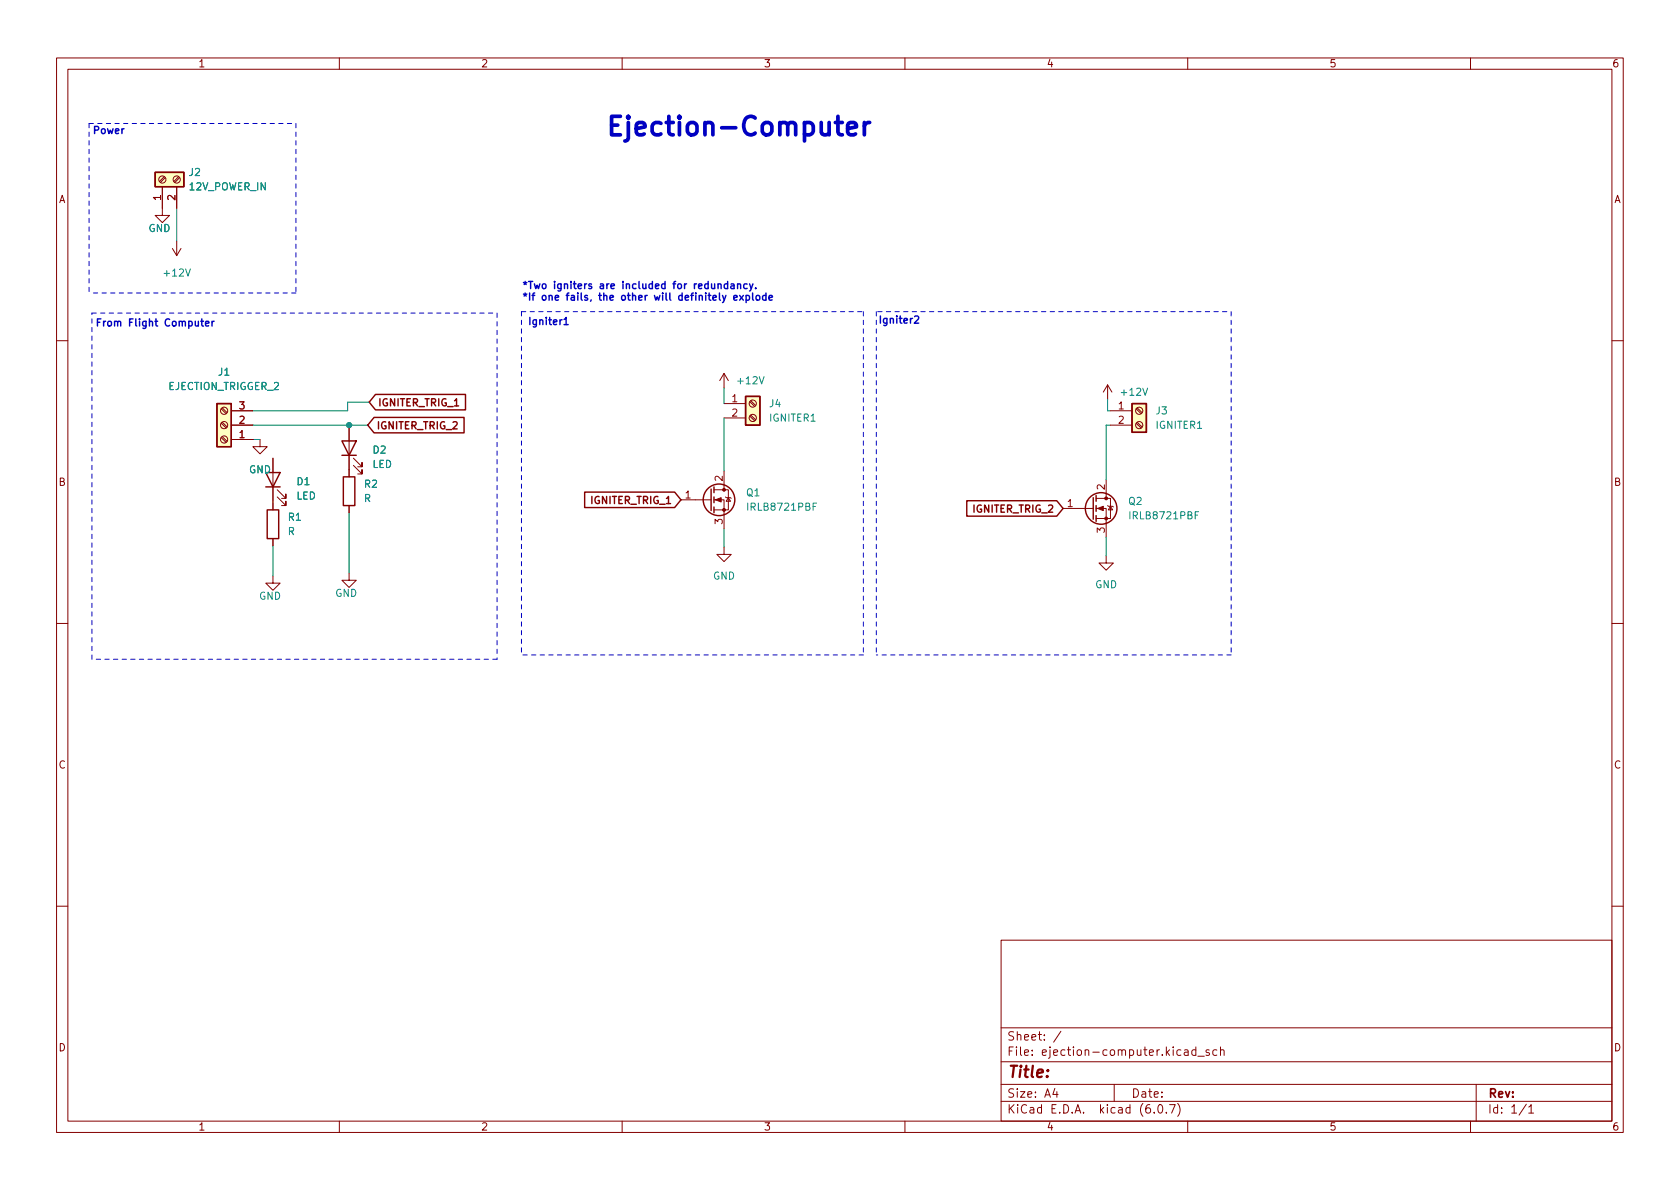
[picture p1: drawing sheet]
<svg xmlns="http://www.w3.org/2000/svg" width="297mm" height="210mm" viewBox="0 0 297 210" stroke-linecap="round" stroke-linejoin="round" font-family="sans-serif">
<g fill="none" stroke="#840000" stroke-width=".18">
<path d="M10 10.2h277v190.1h-277zM12 12.2h273v186.1h-273zM60 10.2v2M110 10.2v2M160 10.2v2M210 10.2v2M260 10.2v2M28.7 33v5.1h1.3l-1.3 1.3-1.3-1.3h1.3M29 31.2l-.8 .9M29.2 31.4l-.8 .9M31.2 33v3.8M31.6 31.2l-.9 .9"/>
<path d="M31.7 31.4l-.8 .9M30.5 43.9l.7 1.3M31.2 42.7v2.5M32 43.9l-.8 1.3M10 60.2h2M39.1 72.3l.9 .8M39.1 74.8l.9 .9M39.1 77.4l.9 .8M39.3 72.1l.9 .9M39.3 74.7l.9 .8M39.3 77.2l.9 .8M40.9 72.6h3.8"/>
<path d="M40.9 75.2h3.8M40.9 77.7h3.8M46 77.7v1.3h1.2l-1.2 1.3-1.3-1.3h1.3M61.7 75.4v8.9M128 66l-.7 1.3M128 66v2.6M128 66l.8 1.3M128 71.4h3.8M128 73.9h3.8M132.6 73.6l.8 .8M132.6 71l.8 .9M132.7 73.4l.9 .8"/>
<path d="M132.7 70.9l.9 .8M195.8 68.1l-.7 1.2M195.8 68.1v2.5M195.8 68.1l.8 1.2M196.3 72.6h3.9M196.3 75.2h3.9M200.9 74.8l.9 .9M200.9 72.3l.9 .8M201.1 74.7l.8 .8M201.1 72.1l.8 .9M285 60.2h2M48.3 81v7.6"/>
<path d="M48.3 88.9v1.3M48.3 95.2v1.3M49 87.9l1.5 1.5v-.8v.8h-.7M49 86.6l1.5 1.5v-.7v.7h-.7M61.7 89.4v1.3M62.5 82.3l1.5 1.5v-.7v.7h-.8M62.5 81l1.5 1.5v-.7v.7h-.8M120.4 88.4h5.3M126.2 88.4h1.8v5.1M126.2 86.6h2.6v3.6h-2.6M128 96.8v1.2h1.3l-1.3 1.3-1.3-1.3h1.3M128 83.3v3.3"/>
<path d="M128.3 87.9l.1 .1h.8l.1 .1M128.8 88l.4 .6h-.8zM188 89.9h5.3M193.8 89.9h1.8v5.1M193.8 88.1h2.5v3.6h-2.5M195.6 98.3v1.3h1.2l-1.2 1.2-1.3-1.2h1.3M195.6 84.8v3.3M195.8 89.4l.2 .1h.7l.1 .2M196.3 89.5l.4 .7h-.7zM10 110.2h2M48.3 101.8v1.3h1.2l-1.2 1.3-1.3-1.3h1.3M61.7 101.3v1.3h1.3l-1.3 1.3-1.2-1.3h1.2"/>
<path d="M285 110.2h2M10 160.2h2M177 166.3h108v32h-108zM285 160.2h2M60 198.3v2M110 198.3v2M160 198.3v2M177 194.8h108M177 191.8h108M177 187.8h108M177 181.8h108M186.5 192.5l-.4 1h1"/>
<path d="M186.9 193v1M187.6 182.4l-1.3 1.9M197 191.8v3M204.1 196.7v.1M204.9 195.4l.2-.1a.81 .81 0 0 1 .6 .7 .81 .81 0 0 1-.3 .8h-.2a.81 .81 0 0 1-.6-.6 .81 .81 0 0 1 .3-.8zM206.2 196.7v.1M206.8 195.3h1l-.7 1.5M208.2 195.1a1.72 1.72 0 0 1 0 2.3M209.4 185.7h.6l.1 .9M210 198.3v2M210.1 186l-.5 .1a.29 .29 0 0 0-.2 .2 .29 .29 0 0 0 .2 .3h.5M211.4 185.7l-.4-.1-.3 .3v.4l.2 .3h.5"/>
<path d="M211.4 185.1v1.5M211.8 186.8h1.1M213.8 185.7l-.4-.1-.2 .2 .1 .3 .5 .1v.4h-.6M215.1 185.7l-.4-.1-.3 .3v.4l.2 .3h.5M215.8 185.8l.2-.2 .4 .1v.9M215.8 185.1v1.5M260 198.3v2M261 191.8v6.5M269.9 195.3l-1.3 1.9M270.3 195.8l.4-.5v1.5M270.3 196.8h.9"/>
<circle cx="28.7" cy="31.7" r=".63"/>
<circle cx="31.2" cy="31.7" r=".63"/>
<circle cx="39.6" cy="77.7" r=".63"/>
<circle cx="39.6" cy="72.6" r=".63"/>
<circle cx="39.6" cy="75.2" r=".63"/>
<circle cx="133.1" cy="73.9" r=".63"/>
<circle cx="133.1" cy="71.4" r=".63"/>
<circle cx="201.4" cy="75.2" r=".63"/>
<circle cx="201.4" cy="72.6" r=".63"/>
</g>
<g fill="none" stroke="#840000" stroke-width=".25">
<path d="M27.4 30.5h5.1v2.5h-5.1zM38.4 71.4h2.5v7.6h-2.5zM60.5 78h2.5l-1.3 2.5zM66.1 73.8h15.9v2.7h-15.9l-1.1-1.3zM66.4 69.7h15.9v2.8h-15.9l-1.1-1.4zM131.8 70.1h2.6v5.1h-2.6zM200.2 71.4h2.5v5h-2.5zM47 83.6h2.5l-1.2 2.5zM47 86.1h2.5M47.2 90.2h2.1v5h-2.1zM60.5 80.5h2.5M60.7 84.3h2v5.1h-2z"/>
<path d="M103.4 87h15.9l1.1 1.4-1.1 1.4h-15.9zM125.7 86.5v3.8M126.2 86.1v1M126.2 87.9v1M126.2 89.7v1M170.9 88.5h15.9l1.2 1.4-1.2 1.4h-15.9zM193.3 88v3.8M193.8 87.6v1M193.8 89.4v1M193.8 91.2v1"/>
<circle cx="127.1" cy="88.4" r="2.79"/>
<circle cx="194.7" cy="89.9" r="2.79"/>
</g>
<g fill="#ffffc2" stroke="#ffffc2" stroke-width=".18">
<path d="M27.4 30.5h5.1v2.5h-5.1z"/>
<path d="M131.8 70.1h2.6v5.1h-2.6z"/>
<path d="M200.2 71.4h2.5v5h-2.5z"/>
<path d="M38.4 71.4h2.5v7.6h-2.5z"/>
</g>
<g fill="#840000" stroke="#840000" stroke-width=".18">
<path d="M126.5 88.4l1-.4v.8z"/>
<path d="M194.1 89.9l1-.4v.8z"/>
<circle cx="128" cy="90.2" r=".25"/>
<circle cx="128" cy="86.6" r=".25"/>
<circle cx="195.6" cy="91.7" r=".25"/>
<circle cx="195.6" cy="88.1" r=".25"/>
</g>
<path d="M144.4 89h-.6v1.2M211.9 90.5h-.6v1.3" fill="none" stroke="#008484" stroke-width=".18"/>
<g fill="none" stroke="#0000c2" stroke-width=".25">
<path d="M35.5 56.8h.5M35.7 56.4v1.1l.3 .2M36.3 57.2l.6-.1v-.2l-.4-.1-.2 .2 .1 .6h.5M37.5 56.8v.9M37.9 56.8l-.4 .3M99.7 56.5l.4-.4v1.3M99.7 57.4h.8M128.7 50.3l-.4-.1-.3 .2 .2 .6h.5M128.7 49.8v1.2M129.3 50.3h.4l.1 .7M129.7 52.7l.6-.2v-.2l-.4-.1-.2 .2 .1 .6h.5M129.8 50.5l-.4 .1-.2 .1 .2 .3h.4"/>
<path d="M130.4 50.3l.2-.1 .3 .1 .1 .7M130.4 50.2v.8M130.8 52.2l.6 .9M131.4 52.2l-.6 .9M131.9 52.3l.4-.1 .2 .3-.1 .5h-.5M131.9 52.2v1.3M132.1 50.3l-.4-.1-.2 .2 .1 .6h.5M132.5 50.2l.3 .8M133.1 51.8v1.1l.1 .2M133.1 50.2l-.4 1.1-.2 .2M133.6 50.9v.1M133.8 52.3l.3-.1 .2 .3v.3l-.2 .3-.3-.1-.1-.2z"/>
<path d="M135.4 52.3l-.3-.1-.3 .3 .1 .5h.5M135.4 51.8v1.3M136 52.7l.6-.2-.1-.2-.3-.1-.2 .2v.6h.5M161.7 56l.5-.1 .2 .3-.8 .9h.8"/>
</g>
<path d="M149.9 22.7l1.5-.3-.1-.6-.3-.1h-.7l-.3 .1-.1 .3v1.3l.1 .3 .3 .1h.7l.3-.1M152.8 21.7v2.1M153.8 21.7a.84 .84 0 0 0-1 .6" fill="none" stroke="#0000c2" stroke-width=".65"/>
<g fill="none" stroke="#0000c2" stroke-width=".18" stroke-dasharray=".8 .8">
<path d="M15.7 21.8h36.6M15.7 21.8v30M52.3 21.8v30M16.3 55.4h71.6M52.3 51.8h-36.6M87.9 55.4v61.2M92.2 55.1v60.7M92.2 55.1h60.5M152.7 55.1v60.7M154.9 55.1v60.7M155.2 55.1h62.5M217.7 55.1v60.7"/>
<path d="M16.3 116.6v-61.2M87.9 116.6h-71.6M152.7 115.8h-60.5M217.7 115.8h-62.8"/>
</g>
<g fill="none" stroke="#008400" stroke-width=".18">
<path d="M31.2 36.8v5.9M44.7 75.2h20.3M44.7 77.7h1.3M61.7 75.2v.2M65.3 71.1h-3.8v1.5h-16.8M128 68.6v2.8M128 73.9v9.4M195.8 70.6v2h.5M196.3 75.2h-.7v9.6M48.3 88.6v.3M48.3 96.5v5.3M61.7 90.7v10.6"/>
<path d="M128 93.5v3.3M195.6 95v3.3"/>
</g>
<circle cx="61.7" cy="75.2" r=".46" fill="#008400" stroke="#008400" stroke-width=".18"/>
<text font-size="4.6" fill="#0000c2" x="106.9" y="24">Ejection-Computer</text>
<text font-size="2.8" fill="#840000" x="178" y="190.6">Title:</text>
<g font-size="2.1" fill="#840000">
<text x="178" y="184">Sheet: /</text>
<text x="178" y="186.7">File: ejection-computer.kicad_sch</text>
<text x="178" y="196.9">KiCad E.D.A. kicad (6.0.7)</text>
<text x="178" y="194.1">Size: A4</text>
<text x="200" y="194.1">Date:</text>
<text x="263" y="194.1">Rev:</text>
<text x="263" y="196.9">Id: 1/1</text>
</g>
<g font-size="1.8" fill="#840000">
<text x="35" y="11.9">1</text>
<text x="85" y="11.9">2</text>
<text x="135" y="11.9">3</text>
<text x="185" y="11.9">4</text>
<text x="235" y="11.9">5</text>
<text x="285" y="11.9">6</text>
<text x="10.3" y="35.9">A</text>
<text x="28.4" y="35.4" transform="rotate(-90 28.4 35.4)">1</text>
<text x="31" y="35.4" transform="rotate(-90 31 35.4)">2</text>
<text x="285.3" y="35.9">A</text>
<text x="66.7" y="71.8">IGNITER_TRIG_1</text>
<text x="129.4" y="71.1">1</text>
<text x="42.3" y="77.5">1</text>
<text x="42.3" y="74.9">2</text>
<text x="42.3" y="72.4">3</text>
<text x="66.5" y="75.9">IGNITER_TRIG_2</text>
<text x="129.4" y="73.7">2</text>
<text x="197.8" y="72.4">1</text>
<text x="197.8" y="74.9">2</text>
<text x="10.3" y="85.9">B</text>
<text x="104.6" y="89.1">IGNITER_TRIG_1</text>
<text x="121.2" y="88.1">1</text>
<text x="127.8" y="85.1" transform="rotate(-90 127.8 85.1)">2</text>
<text x="188.7" y="89.7">1</text>
<text x="195.3" y="86.6" transform="rotate(-90 195.3 86.6)">2</text>
<text x="285.3" y="85.9">B</text>
<text x="127.8" y="92.7" transform="rotate(-90 127.8 92.7)">3</text>
<text x="172.2" y="90.6">IGNITER_TRIG_2</text>
<text x="195.3" y="94.2" transform="rotate(-90 195.3 94.2)">3</text>
<text x="10.3" y="135.9">C</text>
<text x="285.3" y="135.9">C</text>
<text x="10.3" y="185.9">D</text>
<text x="285.3" y="185.9">D</text>
<text x="35" y="199.9">1</text>
<text x="85" y="199.9">2</text>
<text x="135" y="199.9">3</text>
<text x="185" y="199.9">4</text>
<text x="235" y="199.9">5</text>
<text x="285" y="199.9">6</text>
</g>
<g font-size="1.8" fill="#0000c2">
<text x="16.3" y="23.7">Power</text>
<text x="92.2" y="51.1">*Two igniters are included for redundancy.</text>
<text x="92.2" y="53.1">*If one fails, the other will definitely explode</text>
<text x="16.8" y="57.7">From Flight Computer</text>
<text x="93.2" y="57.5">Igniter1</text>
<text x="155.2" y="57.2">Igniter2</text>
</g>
<g font-size="1.8" fill="#008484">
<text x="33.5" y="31.1">J2</text>
<text x="33.5" y="33.6">12V_POWER_IN</text>
<text x="26.2" y="41">GND</text>
<text x="29.2" y="48.9">+12V</text>
<text x="29.7" y="69">EJECTION_TRIGGER_2</text>
<text x="38.6" y="66.4">J1</text>
<text x="130.6" y="67.9">+12V</text>
<text x="198.4" y="70">+12V</text>
<text x="136.1" y="72">J4</text>
<text x="136.1" y="74.5">IGNITER1</text>
<text x="204.4" y="73.3">J3</text>
<text x="204.4" y="75.8">IGNITER1</text>
<text x="44" y="83.7">GND</text>
<text x="65.8" y="82.7">LED</text>
<text x="66" y="80.2">D2</text>
<text x="52.4" y="88.3">LED</text>
<text x="52.5" y="85.8">D1</text>
<text x="64.3" y="88.8">R</text>
<text x="64.5" y="86.2">R2</text>
<text x="132" y="87.8">Q1</text>
<text x="199.6" y="89.3">Q2</text>
<text x="50.9" y="94.6">R</text>
<text x="51" y="92.1">R1</text>
<text x="132.4" y="90.3">IRLB8721PBF</text>
<text x="200" y="91.8">IRLB8721PBF</text>
<text x="45.8" y="106">GND</text>
<text x="59.2" y="105.5">GND</text>
<text x="126.1" y="102.5">GND</text>
<text x="193.6" y="104">GND</text>
</g>
</svg>
